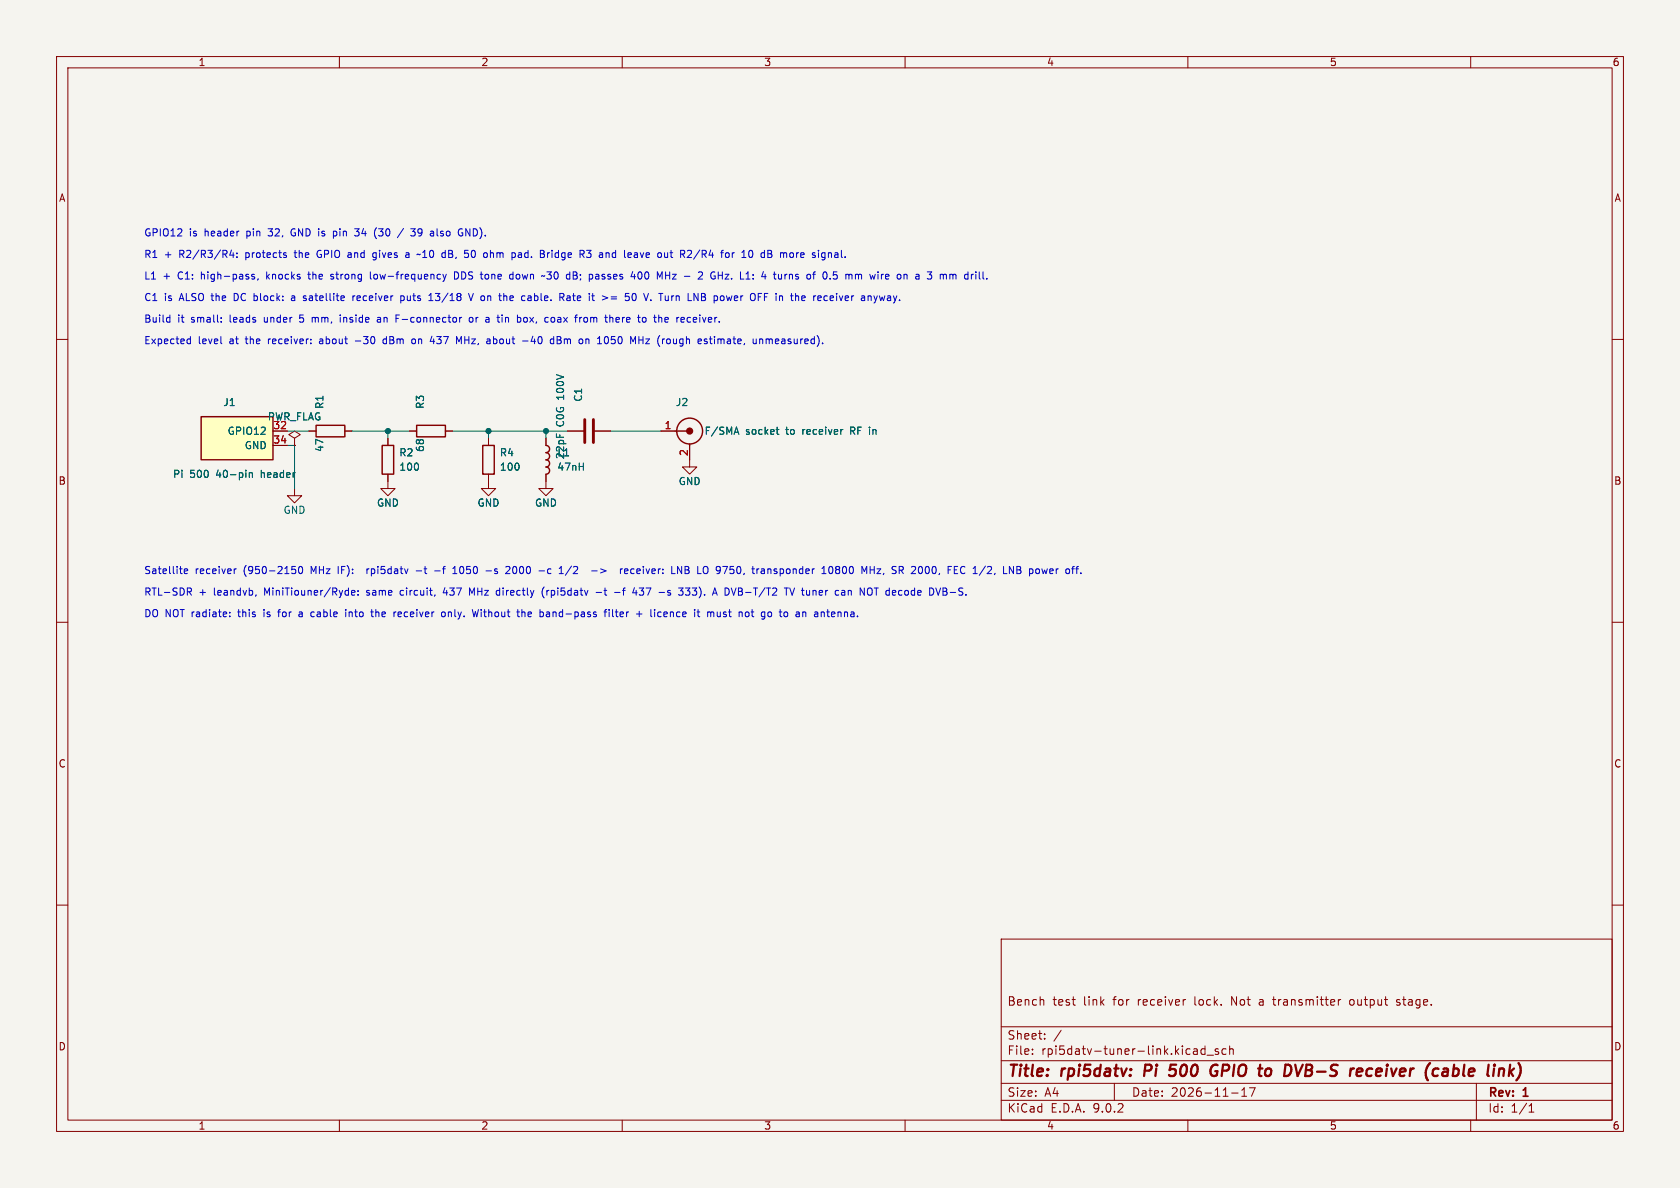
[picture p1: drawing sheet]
(kicad_sch (version 20231120) (generator "eeschema") (generator_version "8.0")
 (paper "A4")
 (title_block (title "rpi5datv: Pi 500 GPIO to DVB-S receiver (cable link)") (date "2026-11-17") (rev "1")
  (comment 1 "Bench test link for receiver lock. Not a transmitter output stage."))
 (lib_symbols
(symbol "Device:R" (pin_numbers hide) (pin_names (offset 0)) (exclude_from_sim no) (in_bom yes) (on_board yes)
 (property "Reference" "R" (at 2.032 0 90) (effects (font (size 1.27 1.27))))
 (property "Value" "R" (at 0 0 90) (effects (font (size 1.27 1.27))))
 (property "Footprint" "" (at 0 0 0) (effects (font (size 1.27 1.27)) hide))
 (property "Datasheet" "~" (at 0 0 0) (effects (font (size 1.27 1.27)) hide))
 (symbol "R_0_1" (rectangle (start -1.016 -2.54) (end 1.016 2.54) (stroke (width 0.254) (type default)) (fill (type none))))
 (symbol "R_1_1" (pin passive line (at 0 3.81 270) (length 1.27) (name "~" (effects (font (size 1.27 1.27)))) (number "1" (effects (font (size 1.27 1.27))))) (pin passive line (at 0 -3.81 90) (length 1.27) (name "~" (effects (font (size 1.27 1.27)))) (number "2" (effects (font (size 1.27 1.27)))))))
(symbol "Device:C" (pin_numbers hide) (pin_names (offset 0.254)) (exclude_from_sim no) (in_bom yes) (on_board yes)
 (property "Reference" "C" (at 0.635 2.54 0) (effects (font (size 1.27 1.27))))
 (property "Value" "C" (at 0.635 -2.54 0) (effects (font (size 1.27 1.27))))
 (property "Footprint" "" (at 0 0 0) (effects (font (size 1.27 1.27)) hide))
 (property "Datasheet" "~" (at 0 0 0) (effects (font (size 1.27 1.27)) hide))
 (symbol "C_0_1" (polyline (pts (xy -2.032 -0.762) (xy 2.032 -0.762)) (stroke (width 0.508) (type default)) (fill (type none))) (polyline (pts (xy -2.032 0.762) (xy 2.032 0.762)) (stroke (width 0.508) (type default)) (fill (type none))))
 (symbol "C_1_1" (pin passive line (at 0 3.81 270) (length 3.048) (name "~" (effects (font (size 1.27 1.27)))) (number "1" (effects (font (size 1.27 1.27))))) (pin passive line (at 0 -3.81 90) (length 3.048) (name "~" (effects (font (size 1.27 1.27)))) (number "2" (effects (font (size 1.27 1.27)))))))
(symbol "Device:L" (pin_numbers hide) (pin_names (offset 1.016) hide) (exclude_from_sim no) (in_bom yes) (on_board yes)
 (property "Reference" "L" (at -1.27 0 90) (effects (font (size 1.27 1.27))))
 (property "Value" "L" (at 1.905 0 90) (effects (font (size 1.27 1.27))))
 (property "Footprint" "" (at 0 0 0) (effects (font (size 1.27 1.27)) hide))
 (property "Datasheet" "~" (at 0 0 0) (effects (font (size 1.27 1.27)) hide))
 (symbol "L_0_1" (arc (start 0 -2.54) (mid 0.6323 -1.905) (end 0 -1.27) (stroke (width 0.254) (type default)) (fill (type none))) (arc (start 0 -1.27) (mid 0.6323 -0.635) (end 0 0.0) (stroke (width 0.254) (type default)) (fill (type none))) (arc (start 0 0) (mid 0.6323 0.635) (end 0 1.27) (stroke (width 0.254) (type default)) (fill (type none))) (arc (start 0 1.27) (mid 0.6323 1.905) (end 0 2.54) (stroke (width 0.254) (type default)) (fill (type none))))
 (symbol "L_1_1" (pin passive line (at 0 3.81 270) (length 1.27) (name "1" (effects (font (size 1.27 1.27)))) (number "1" (effects (font (size 1.27 1.27))))) (pin passive line (at 0 -3.81 90) (length 1.27) (name "2" (effects (font (size 1.27 1.27)))) (number "2" (effects (font (size 1.27 1.27)))))))
(symbol "Connector:Conn_Coaxial" (pin_names (offset 1.016) hide) (exclude_from_sim no) (in_bom yes) (on_board yes)
 (property "Reference" "J" (at 0.254 3.048 0) (effects (font (size 1.27 1.27))))
 (property "Value" "Conn_Coaxial" (at 2.921 0 90) (effects (font (size 1.27 1.27))))
 (property "Footprint" "" (at 0 0 0) (effects (font (size 1.27 1.27)) hide))
 (property "Datasheet" "~" (at 0 0 0) (effects (font (size 1.27 1.27)) hide))
 (symbol "Conn_Coaxial_0_1" (circle (center 0 0) (radius 0.508) (stroke (width 0.254) (type default)) (fill (type outline))) (circle (center 0 0) (radius 2.286) (stroke (width 0.254) (type default)) (fill (type none))) (polyline (pts (xy -2.54 0) (xy -0.508 0)) (stroke (width 0.254) (type default)) (fill (type none))) (polyline (pts (xy 0 -2.54) (xy 0 -2.286)) (stroke (width 0.254) (type default)) (fill (type none))))
 (symbol "Conn_Coaxial_1_1" (pin passive line (at -5.08 0 0) (length 2.54) (name "In" (effects (font (size 1.27 1.27)))) (number "1" (effects (font (size 1.27 1.27))))) (pin passive line (at 0 -5.08 90) (length 2.54) (name "Ext" (effects (font (size 1.27 1.27)))) (number "2" (effects (font (size 1.27 1.27)))))))
(symbol "rpi5datv:Pi500_GPIO" (pin_names (offset 1.016)) (exclude_from_sim no) (in_bom yes) (on_board yes)
 (property "Reference" "J" (at -3.81 3.81 0) (effects (font (size 1.27 1.27))))
 (property "Value" "Pi500_GPIO" (at -3.81 -6.35 0) (effects (font (size 1.27 1.27))))
 (property "Footprint" "" (at 0 0 0) (effects (font (size 1.27 1.27)) hide))
 (property "Datasheet" "~" (at 0 0 0) (effects (font (size 1.27 1.27)) hide))
 (symbol "Pi500_GPIO_0_1" (rectangle (start -10.16 2.54) (end 2.54 -5.08) (stroke (width 0.254) (type default)) (fill (type background))))
 (symbol "Pi500_GPIO_1_1" (pin passive line (at 5.08 0 180) (length 2.54) (name "GPIO12" (effects (font (size 1.27 1.27)))) (number "32" (effects (font (size 1.27 1.27))))) (pin passive line (at 5.08 -2.54 180) (length 2.54) (name "GND" (effects (font (size 1.27 1.27)))) (number "34" (effects (font (size 1.27 1.27)))))))
(symbol "power:PWR_FLAG" (power) (pin_numbers hide) (pin_names (offset 0) hide) (exclude_from_sim no) (in_bom yes) (on_board yes)
 (property "Reference" "#FLG" (at 0 1.905 0) (effects (font (size 1.27 1.27)) hide))
 (property "Value" "PWR_FLAG" (at 0 3.81 0) (effects (font (size 1.27 1.27))))
 (property "Footprint" "" (at 0 0 0) (effects (font (size 1.27 1.27)) hide))
 (property "Datasheet" "~" (at 0 0 0) (effects (font (size 1.27 1.27)) hide))
 (symbol "PWR_FLAG_0_0" (pin power_out line (at 0 0 90) (length 0) (name "~" (effects (font (size 1.27 1.27)))) (number "1" (effects (font (size 1.27 1.27))))))
 (symbol "PWR_FLAG_0_1" (polyline (pts (xy 0 0) (xy 0 1.27) (xy -1.016 1.905) (xy 0 2.54) (xy 1.016 1.905) (xy 0 1.27)) (stroke (width 0) (type default)) (fill (type none)))))
(symbol "power:GND" (power) (pin_names (offset 0)) (exclude_from_sim no) (in_bom yes) (on_board yes)
 (property "Reference" "#PWR" (at 0 -6.35 0) (effects (font (size 1.27 1.27)) hide))
 (property "Value" "GND" (at 0 -3.81 0) (effects (font (size 1.27 1.27))))
 (property "Footprint" "" (at 0 0 0) (effects (font (size 1.27 1.27)) hide))
 (property "Datasheet" "" (at 0 0 0) (effects (font (size 1.27 1.27)) hide))
 (symbol "GND_0_1" (polyline (pts (xy 0 0) (xy 0 -1.27) (xy 1.27 -1.27) (xy 0 -2.54) (xy -1.27 -1.27) (xy 0 -1.27)) (stroke (width 0) (type default)) (fill (type none))))
 (symbol "GND_1_1" (pin power_in line (at 0 0 270) (length 0) hide (name "GND" (effects (font (size 1.27 1.27)))) (number "1" (effects (font (size 1.27 1.27))))))))
(symbol (lib_id "rpi5datv:Pi500_GPIO") (at 45.72 76.2 0) (unit 1) (exclude_from_sim no) (in_bom yes) (on_board yes) (dnp no)
 (property "Reference" "J1" (at 39.37 71.12 0) (effects (font (size 1.27 1.27)) (justify left)))
 (property "Value" "Pi 500 40-pin header" (at 30.48 83.82 0) (effects (font (size 1.27 1.27)) (justify left)))
 (property "Footprint" "" (at 45.72 76.2 0) (effects (font (size 1.27 1.27)) hide))
 (property "Datasheet" "~" (at 45.72 76.2 0) (effects (font (size 1.27 1.27)) hide))
 (pin "32") (pin "34"))
(wire (pts (xy 50.8 76.2) (xy 54.61 76.2)) (stroke (width 0) (type default)))
(wire (pts (xy 50.8 78.74) (xy 52.07 78.74)) (stroke (width 0) (type default)))
(wire (pts (xy 52.07 78.74) (xy 52.07 86.36)) (stroke (width 0) (type default)))
(symbol (lib_id "power:GND") (at 52.07 86.36 0) (unit 1) (exclude_from_sim no) (in_bom no) (on_board yes) (dnp no)
 (property "Reference" "#PWR01" (at 54.61 85.09 0) (effects (font (size 1.27 1.27)) hide))
 (property "Value" "GND" (at 52.07 90.17 0) (effects (font (size 1.27 1.27))))
 (property "Footprint" "" (at 52.07 86.36 0) (effects (font (size 1.27 1.27)) hide))
 (property "Datasheet" "~" (at 52.07 86.36 0) (effects (font (size 1.27 1.27)) hide))
 (pin "1"))
(symbol (lib_id "power:PWR_FLAG") (at 52.07 78.74 0) (unit 1) (exclude_from_sim no) (in_bom no) (on_board yes) (dnp no)
 (property "Reference" "#FLG01" (at 0 0 0) (effects (font (size 1.27 1.27)) hide))
 (property "Value" "PWR_FLAG" (at 52.07 73.66 0) (effects (font (size 1.27 1.27))))
 (property "Footprint" "" (at 52.07 78.74 0) (effects (font (size 1.27 1.27)) hide))
 (property "Datasheet" "~" (at 52.07 78.74 0) (effects (font (size 1.27 1.27)) hide))
 (pin "1"))
(symbol (lib_id "Device:R") (at 58.42 76.2 90) (unit 1) (exclude_from_sim no) (in_bom yes) (on_board yes) (dnp no)
 (property "Reference" "R1" (at 56.515 72.39 0) (effects (font (size 1.27 1.27)) (justify left)))
 (property "Value" "47" (at 56.515 80.01 0) (effects (font (size 1.27 1.27)) (justify left)))
 (property "Footprint" "" (at 58.42 76.2 0) (effects (font (size 1.27 1.27)) hide))
 (property "Datasheet" "~" (at 58.42 76.2 0) (effects (font (size 1.27 1.27)) hide))
 (pin "1") (pin "2"))
(wire (pts (xy 62.23 76.2) (xy 68.58 76.2)) (stroke (width 0) (type default)))
(junction (at 68.58 76.2) (diameter 0) (color 0 0 0 0))
(symbol (lib_id "Device:R") (at 68.58 81.28 0) (unit 1) (exclude_from_sim no) (in_bom yes) (on_board yes) (dnp no)
 (property "Reference" "R2" (at 70.485 80.01 0) (effects (font (size 1.27 1.27)) (justify left)))
 (property "Value" "100" (at 70.485 82.55 0) (effects (font (size 1.27 1.27)) (justify left)))
 (property "Footprint" "" (at 68.58 81.28 0) (effects (font (size 1.27 1.27)) hide))
 (property "Datasheet" "~" (at 68.58 81.28 0) (effects (font (size 1.27 1.27)) hide))
 (pin "1") (pin "2"))
(wire (pts (xy 68.58 76.2) (xy 68.58 77.47)) (stroke (width 0) (type default)))
(symbol (lib_id "power:GND") (at 68.58 85.09 0) (unit 1) (exclude_from_sim no) (in_bom no) (on_board yes) (dnp no)
 (property "Reference" "#PWR02" (at 71.12 83.82000000000001 0) (effects (font (size 1.27 1.27)) hide))
 (property "Value" "GND" (at 68.58 88.9 0) (effects (font (size 1.27 1.27))))
 (property "Footprint" "" (at 68.58 85.09 0) (effects (font (size 1.27 1.27)) hide))
 (property "Datasheet" "~" (at 68.58 85.09 0) (effects (font (size 1.27 1.27)) hide))
 (pin "1"))
(wire (pts (xy 68.58 76.2) (xy 72.39 76.2)) (stroke (width 0) (type default)))
(symbol (lib_id "Device:R") (at 76.2 76.2 90) (unit 1) (exclude_from_sim no) (in_bom yes) (on_board yes) (dnp no)
 (property "Reference" "R3" (at 74.295 72.39 0) (effects (font (size 1.27 1.27)) (justify left)))
 (property "Value" "68" (at 74.295 80.01 0) (effects (font (size 1.27 1.27)) (justify left)))
 (property "Footprint" "" (at 76.2 76.2 0) (effects (font (size 1.27 1.27)) hide))
 (property "Datasheet" "~" (at 76.2 76.2 0) (effects (font (size 1.27 1.27)) hide))
 (pin "1") (pin "2"))
(wire (pts (xy 80.01 76.2) (xy 86.36 76.2)) (stroke (width 0) (type default)))
(junction (at 86.36 76.2) (diameter 0) (color 0 0 0 0))
(symbol (lib_id "Device:R") (at 86.36 81.28 0) (unit 1) (exclude_from_sim no) (in_bom yes) (on_board yes) (dnp no)
 (property "Reference" "R4" (at 88.265 80.01 0) (effects (font (size 1.27 1.27)) (justify left)))
 (property "Value" "100" (at 88.265 82.55 0) (effects (font (size 1.27 1.27)) (justify left)))
 (property "Footprint" "" (at 86.36 81.28 0) (effects (font (size 1.27 1.27)) hide))
 (property "Datasheet" "~" (at 86.36 81.28 0) (effects (font (size 1.27 1.27)) hide))
 (pin "1") (pin "2"))
(wire (pts (xy 86.36 76.2) (xy 86.36 77.47)) (stroke (width 0) (type default)))
(symbol (lib_id "power:GND") (at 86.36 85.09 0) (unit 1) (exclude_from_sim no) (in_bom no) (on_board yes) (dnp no)
 (property "Reference" "#PWR03" (at 88.9 83.82000000000001 0) (effects (font (size 1.27 1.27)) hide))
 (property "Value" "GND" (at 86.36 88.9 0) (effects (font (size 1.27 1.27))))
 (property "Footprint" "" (at 86.36 85.09 0) (effects (font (size 1.27 1.27)) hide))
 (property "Datasheet" "~" (at 86.36 85.09 0) (effects (font (size 1.27 1.27)) hide))
 (pin "1"))
(wire (pts (xy 86.36 76.2) (xy 96.52 76.2)) (stroke (width 0) (type default)))
(junction (at 96.52 76.2) (diameter 0) (color 0 0 0 0))
(symbol (lib_id "Device:L") (at 96.52 81.28 0) (unit 1) (exclude_from_sim no) (in_bom yes) (on_board yes) (dnp no)
 (property "Reference" "L1" (at 98.425 80.01 0) (effects (font (size 1.27 1.27)) (justify left)))
 (property "Value" "47nH" (at 98.425 82.55 0) (effects (font (size 1.27 1.27)) (justify left)))
 (property "Footprint" "" (at 96.52 81.28 0) (effects (font (size 1.27 1.27)) hide))
 (property "Datasheet" "~" (at 96.52 81.28 0) (effects (font (size 1.27 1.27)) hide))
 (pin "1") (pin "2"))
(wire (pts (xy 96.52 76.2) (xy 96.52 77.47)) (stroke (width 0) (type default)))
(symbol (lib_id "power:GND") (at 96.52 85.09 0) (unit 1) (exclude_from_sim no) (in_bom no) (on_board yes) (dnp no)
 (property "Reference" "#PWR04" (at 99.06 83.82000000000001 0) (effects (font (size 1.27 1.27)) hide))
 (property "Value" "GND" (at 96.52 88.9 0) (effects (font (size 1.27 1.27))))
 (property "Footprint" "" (at 96.52 85.09 0) (effects (font (size 1.27 1.27)) hide))
 (property "Datasheet" "~" (at 96.52 85.09 0) (effects (font (size 1.27 1.27)) hide))
 (pin "1"))
(wire (pts (xy 96.52 76.2) (xy 100.33 76.2)) (stroke (width 0) (type default)))
(symbol (lib_id "Device:C") (at 104.14 76.2 90) (unit 1) (exclude_from_sim no) (in_bom yes) (on_board yes) (dnp no)
 (property "Reference" "C1" (at 102.235 71.12 0) (effects (font (size 1.27 1.27)) (justify left)))
 (property "Value" "22pF C0G 100V" (at 99.06 81.28 0) (effects (font (size 1.27 1.27)) (justify left)))
 (property "Footprint" "" (at 104.14 76.2 0) (effects (font (size 1.27 1.27)) hide))
 (property "Datasheet" "~" (at 104.14 76.2 0) (effects (font (size 1.27 1.27)) hide))
 (pin "1") (pin "2"))
(wire (pts (xy 107.95 76.2) (xy 116.84 76.2)) (stroke (width 0) (type default)))
(symbol (lib_id "Connector:Conn_Coaxial") (at 121.92 76.2 0) (unit 1) (exclude_from_sim no) (in_bom yes) (on_board yes) (dnp no)
 (property "Reference" "J2" (at 119.38 71.12 0) (effects (font (size 1.27 1.27)) (justify left)))
 (property "Value" "F/SMA socket to receiver RF in" (at 124.46 76.2 0) (effects (font (size 1.27 1.27)) (justify left)))
 (property "Footprint" "" (at 121.92 76.2 0) (effects (font (size 1.27 1.27)) hide))
 (property "Datasheet" "~" (at 121.92 76.2 0) (effects (font (size 1.27 1.27)) hide))
 (pin "1") (pin "2"))
(symbol (lib_id "power:GND") (at 121.92 81.28 0) (unit 1) (exclude_from_sim no) (in_bom no) (on_board yes) (dnp no)
 (property "Reference" "#PWR05" (at 124.46000000000001 80.01 0) (effects (font (size 1.27 1.27)) hide))
 (property "Value" "GND" (at 121.92 85.09 0) (effects (font (size 1.27 1.27))))
 (property "Footprint" "" (at 121.92 81.28 0) (effects (font (size 1.27 1.27)) hide))
 (property "Datasheet" "~" (at 121.92 81.28 0) (effects (font (size 1.27 1.27)) hide))
 (pin "1"))
(text "GPIO12 is header pin 32, GND is pin 34 (30 / 39 also GND)." (at 25.4 40.64 0) (effects (font (size 1.27 1.27)) (justify left top)))
(text "R1 + R2/R3/R4: protects the GPIO and gives a ~10 dB, 50 ohm pad. Bridge R3 and leave out R2/R4 for 10 dB more signal." (at 25.4 44.45 0) (effects (font (size 1.27 1.27)) (justify left top)))
(text "L1 + C1: high-pass, knocks the strong low-frequency DDS tone down ~30 dB; passes 400 MHz - 2 GHz. L1: 4 turns of 0.5 mm wire on a 3 mm drill." (at 25.4 48.26 0) (effects (font (size 1.27 1.27)) (justify left top)))
(text "C1 is ALSO the DC block: a satellite receiver puts 13/18 V on the cable. Rate it >= 50 V. Turn LNB power OFF in the receiver anyway." (at 25.4 52.07 0) (effects (font (size 1.27 1.27)) (justify left top)))
(text "Build it small: leads under 5 mm, inside an F-connector or a tin box, coax from there to the receiver." (at 25.4 55.88 0) (effects (font (size 1.27 1.27)) (justify left top)))
(text "Expected level at the receiver: about -30 dBm on 437 MHz, about -40 dBm on 1050 MHz (rough estimate, unmeasured)." (at 25.4 59.69 0) (effects (font (size 1.27 1.27)) (justify left top)))
(text "Satellite receiver (950-2150 MHz IF):  rpi5datv -t -f 1050 -s 2000 -c 1/2  ->  receiver: LNB LO 9750, transponder 10800 MHz, SR 2000, FEC 1/2, LNB power off." (at 25.4 100.33 0) (effects (font (size 1.27 1.27)) (justify left top)))
(text "RTL-SDR + leandvb, MiniTiouner/Ryde: same circuit, 437 MHz directly (rpi5datv -t -f 437 -s 333). A DVB-T/T2 TV tuner can NOT decode DVB-S." (at 25.4 104.14 0) (effects (font (size 1.27 1.27)) (justify left top)))
(text "DO NOT radiate: this is for a cable into the receiver only. Without the band-pass filter + licence it must not go to an antenna." (at 25.4 107.95 0) (effects (font (size 1.27 1.27)) (justify left top)))
 (sheet_instances (path "" (page "1"))))
